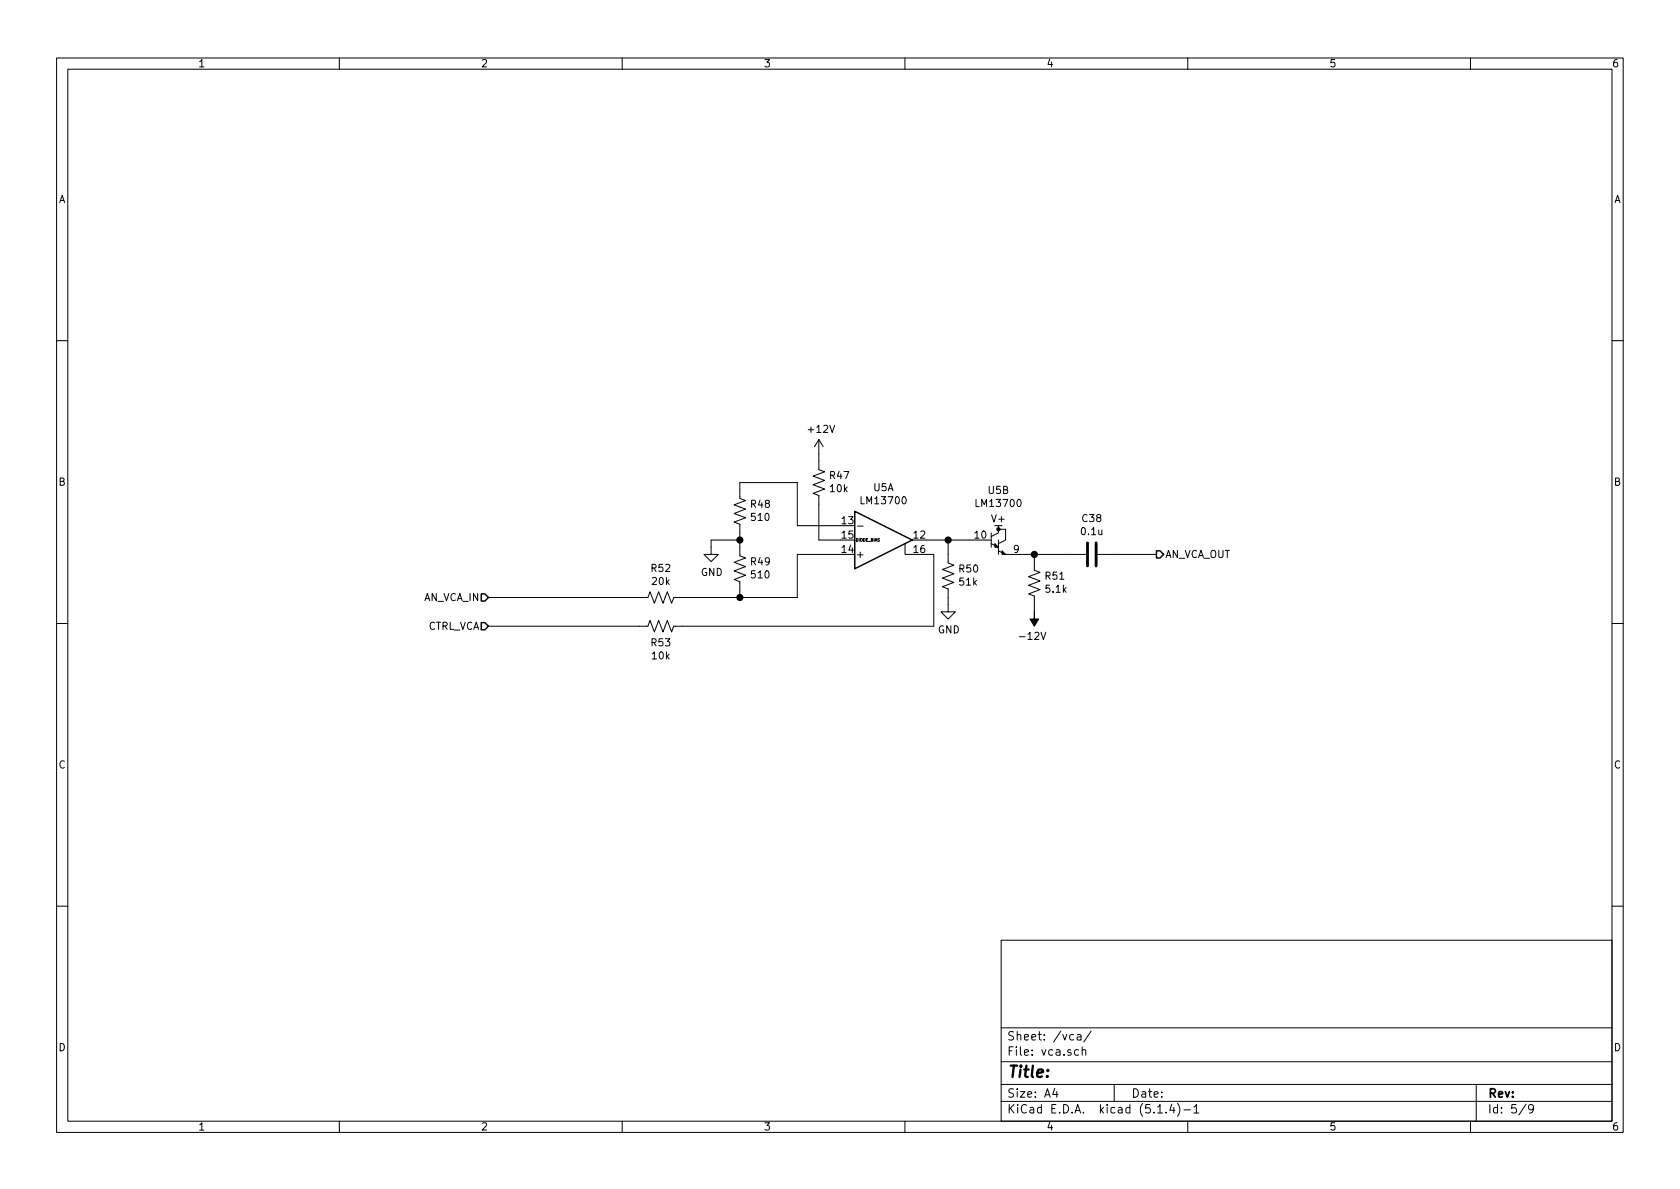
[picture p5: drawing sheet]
EESchema Schematic File Version 4
LIBS:synth-cache
EELAYER 30 0
EELAYER END
$Descr A4 11693 8268
encoding utf-8
Sheet 5 9
Title ""
Date ""
Rev ""
Comp ""
Comment1 ""
Comment2 ""
Comment3 ""
Comment4 ""
$EndDescr
$Comp
L Amplifier_Operational:LM13700 U5
U 1 1
P 6150 3750
F 0 "U5" H 6150 4117 50  0000 C CNN
F 1 "LM13700" H 6150 4026 50  0000 C CNN
F 2 "Package_SO:SOIC-16_3.9x9.9mm_P1.27mm" H 5850 3775 50  0001 C CNN
F 3 "http://www.ti.com/lit/ds/symlink/lm13700.pdf" H 5850 3775 50  0001 C CNN
	1    6150 3750
	1    0    0    -1  
$EndComp
$Comp
L Amplifier_Operational:LM13700 U5
U 2 1
P 7050 3750
F 0 "U5" H 6950 4098 50  0000 C CNN
F 1 "LM13700" H 6950 4007 50  0000 C CNN
F 2 "Package_SO:SOIC-16_3.9x9.9mm_P1.27mm" H 6750 3775 50  0001 C CNN
F 3 "http://www.ti.com/lit/ds/symlink/lm13700.pdf" H 6750 3775 50  0001 C CNN
	2    7050 3750
	1    0    0    -1  
$EndComp
Text HLabel 3400 4150 0    50   Input ~ 0
AN_VCA_IN
Text HLabel 8050 3850 2    50   Output ~ 0
AN_VCA_OUT
Text HLabel 3400 4350 0    50   Input ~ 0
CTRL_VCA
$Comp
L Device:R_US R49
U 1 1
P 5150 3950
F 0 "R49" H 5082 3904 50  0000 R CNN
F 1 "510" H 5082 3995 50  0000 R CNN
F 2 "Resistor_SMD:R_0603_1608Metric_Pad1.05x0.95mm_HandSolder" V 5190 3940 50  0001 C CNN
F 3 "~" H 5150 3950 50  0001 C CNN
	1    5150 3950
	-1   0    0    1   
$EndComp
$Comp
L Device:R_US R48
U 1 1
P 5150 3550
F 0 "R48" H 5082 3504 50  0000 R CNN
F 1 "510" H 5082 3595 50  0000 R CNN
F 2 "Resistor_SMD:R_0603_1608Metric_Pad1.05x0.95mm_HandSolder" V 5190 3540 50  0001 C CNN
F 3 "~" H 5150 3550 50  0001 C CNN
	1    5150 3550
	-1   0    0    1   
$EndComp
$Comp
L power:GND #PWR0180
U 1 1
P 4950 3800
F 0 "#PWR0180" H 4950 3550 50  0001 C CNN
F 1 "GND" H 4955 3627 50  0000 C CNN
F 2 "" H 4950 3800 50  0001 C CNN
F 3 "" H 4950 3800 50  0001 C CNN
	1    4950 3800
	1    0    0    -1  
$EndComp
Wire Wire Line
	4950 3800 4950 3750
Wire Wire Line
	4950 3750 5150 3750
Wire Wire Line
	5150 3750 5150 3700
Wire Wire Line
	5150 3800 5150 3750
Connection ~ 5150 3750
Wire Wire Line
	5150 3400 5150 3350
Wire Wire Line
	5150 3350 5550 3350
Wire Wire Line
	5550 3350 5550 3650
Wire Wire Line
	5550 3650 5850 3650
Wire Wire Line
	5150 4100 5150 4150
Wire Wire Line
	5150 4150 5550 4150
Wire Wire Line
	5550 4150 5550 3850
Wire Wire Line
	5550 3850 5850 3850
$Comp
L Device:R_US R52
U 1 1
P 4600 4150
F 0 "R52" V 4395 4150 50  0000 C CNN
F 1 "20k" V 4486 4150 50  0000 C CNN
F 2 "Resistor_SMD:R_0603_1608Metric_Pad1.05x0.95mm_HandSolder" V 4640 4140 50  0001 C CNN
F 3 "~" H 4600 4150 50  0001 C CNN
	1    4600 4150
	0    1    1    0   
$EndComp
Wire Wire Line
	4750 4150 5150 4150
Connection ~ 5150 4150
Wire Wire Line
	3400 4150 4450 4150
$Comp
L Device:R_US R53
U 1 1
P 4600 4350
F 0 "R53" V 4713 4350 50  0000 C CNN
F 1 "10k" V 4804 4350 50  0000 C CNN
F 2 "Resistor_SMD:R_0603_1608Metric_Pad1.05x0.95mm_HandSolder" V 4640 4340 50  0001 C CNN
F 3 "~" H 4600 4350 50  0001 C CNN
	1    4600 4350
	0    1    1    0   
$EndComp
Wire Wire Line
	3400 4350 4450 4350
Wire Wire Line
	6500 4350 6500 3850
Wire Wire Line
	6500 3850 6450 3850
Wire Wire Line
	4750 4350 6500 4350
$Comp
L Device:R_US R47
U 1 1
P 5700 3350
F 0 "R47" H 5632 3304 50  0000 R CNN
F 1 "10k" H 5632 3395 50  0000 R CNN
F 2 "Resistor_SMD:R_0603_1608Metric_Pad1.05x0.95mm_HandSolder" V 5740 3340 50  0001 C CNN
F 3 "~" H 5700 3350 50  0001 C CNN
	1    5700 3350
	-1   0    0    1   
$EndComp
Wire Wire Line
	5850 3750 5700 3750
Wire Wire Line
	5700 3750 5700 3500
$Comp
L power:+12V #PWR0181
U 1 1
P 5700 3150
F 0 "#PWR0181" H 5700 3000 50  0001 C CNN
F 1 "+12V" H 5715 3323 50  0000 C CNN
F 2 "" H 5700 3150 50  0001 C CNN
F 3 "" H 5700 3150 50  0001 C CNN
	1    5700 3150
	1    0    0    -1  
$EndComp
Wire Wire Line
	5700 3200 5700 3150
$Comp
L Device:R_US R50
U 1 1
P 6600 4000
F 0 "R50" H 6532 3954 50  0000 R CNN
F 1 "51k" H 6532 4045 50  0000 R CNN
F 2 "Resistor_SMD:R_0603_1608Metric_Pad1.05x0.95mm_HandSolder" V 6640 3990 50  0001 C CNN
F 3 "~" H 6600 4000 50  0001 C CNN
	1    6600 4000
	-1   0    0    1   
$EndComp
$Comp
L power:GND #PWR0182
U 1 1
P 6600 4200
F 0 "#PWR0182" H 6600 3950 50  0001 C CNN
F 1 "GND" H 6605 4027 50  0000 C CNN
F 2 "" H 6600 4200 50  0001 C CNN
F 3 "" H 6600 4200 50  0001 C CNN
	1    6600 4200
	1    0    0    -1  
$EndComp
Wire Wire Line
	6600 4200 6600 4150
Wire Wire Line
	6450 3750 6600 3750
Wire Wire Line
	6600 3750 6600 3850
Wire Wire Line
	6750 3750 6600 3750
Connection ~ 6600 3750
$Comp
L Device:R_US R51
U 1 1
P 7200 4050
F 0 "R51" H 7132 4004 50  0000 R CNN
F 1 "5.1k" H 7132 4095 50  0000 R CNN
F 2 "Resistor_SMD:R_0603_1608Metric_Pad1.05x0.95mm_HandSolder" V 7240 4040 50  0001 C CNN
F 3 "~" H 7200 4050 50  0001 C CNN
	1    7200 4050
	-1   0    0    1   
$EndComp
$Comp
L power:-12V #PWR0183
U 1 1
P 7200 4250
F 0 "#PWR0183" H 7200 4350 50  0001 C CNN
F 1 "-12V" H 7215 4423 50  0000 C CNN
F 2 "" H 7200 4250 50  0001 C CNN
F 3 "" H 7200 4250 50  0001 C CNN
	1    7200 4250
	-1   0    0    1   
$EndComp
Wire Wire Line
	7200 4250 7200 4200
Wire Wire Line
	7200 3900 7200 3850
Wire Wire Line
	7200 3850 7150 3850
$Comp
L Device:C C38
U 1 1
P 7600 3850
F 0 "C38" V 7348 3850 50  0000 C CNN
F 1 "0.1u" V 7439 3850 50  0000 C CNN
F 2 "Capacitor_SMD:C_0603_1608Metric_Pad1.05x0.95mm_HandSolder" H 7638 3700 50  0001 C CNN
F 3 "~" H 7600 3850 50  0001 C CNN
	1    7600 3850
	0    1    1    0   
$EndComp
Wire Wire Line
	7200 3850 7450 3850
Connection ~ 7200 3850
Wire Wire Line
	7750 3850 8050 3850
$EndSCHEMATC
